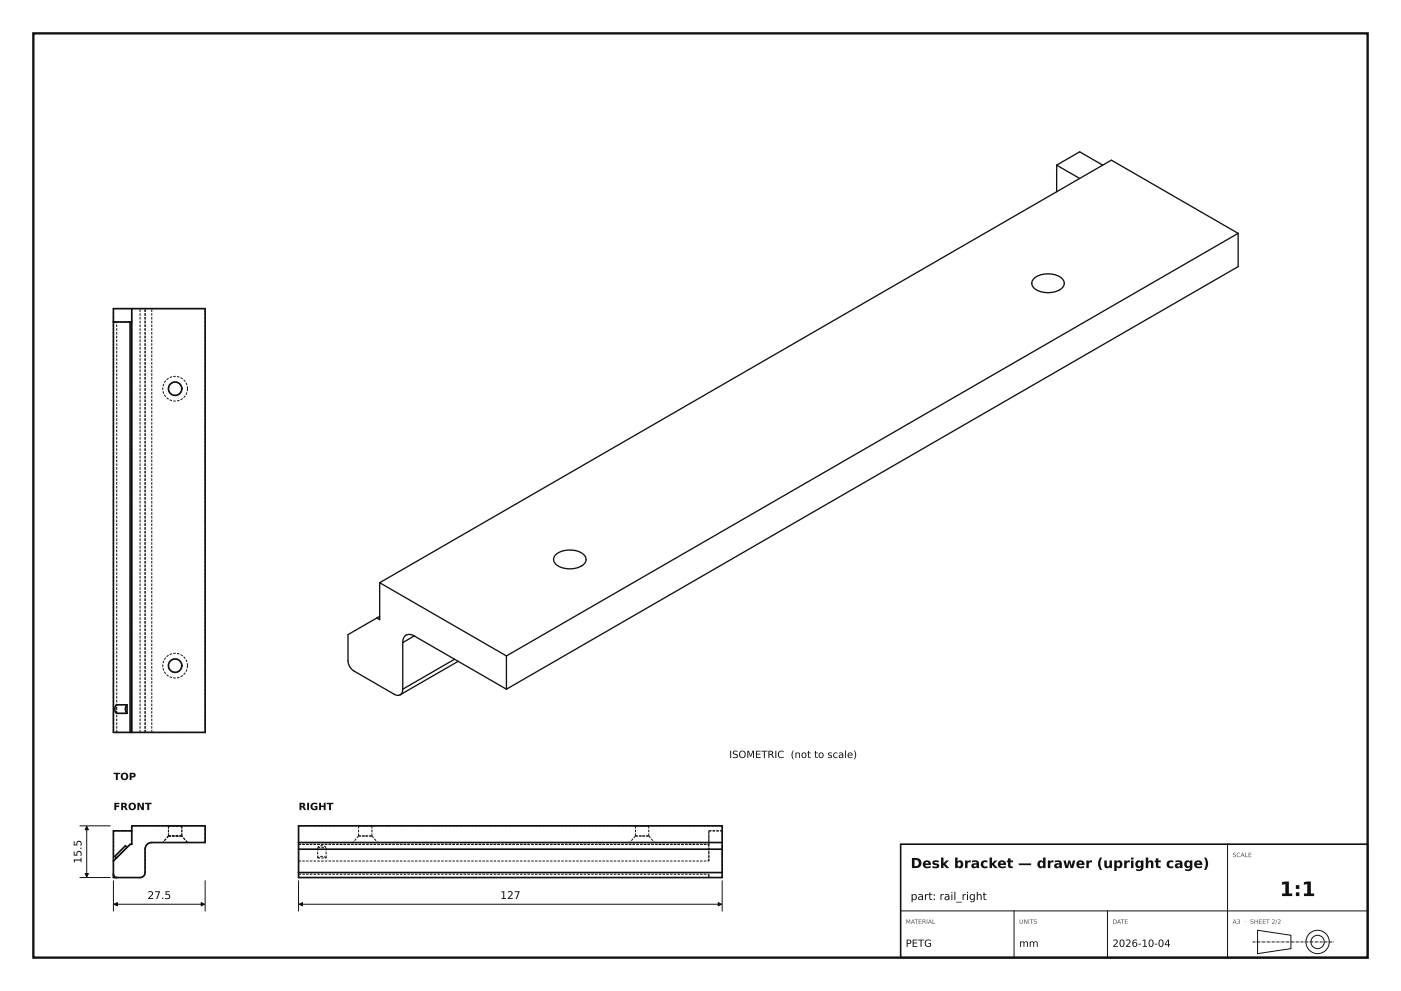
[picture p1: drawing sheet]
<svg xmlns="http://www.w3.org/2000/svg" width="420mm" height="297mm" viewBox="0 0 420 297" stroke-linecap="round" stroke-linejoin="round" font-family="sans-serif">
<path d="M10 10h400v277h-400z" fill="none" stroke="#111" stroke-width=".7" stroke-linecap="butt"/>
<path d="M270 253h140v34h-140z" fill="none" stroke="#111" stroke-width=".49"/>
<g fill="none" stroke="#111" stroke-width=".3">
<path d="M24 247.5h9M26 247.7v15.1M368 253v34M24 263h9M34 264v9M34.2 271h27.1M61.5 264v9M89.5 264v9M89.7 271h126.6M216.5 264v9M270 273h140M304 273v14"/>
<path d="M332 273v14M377 278.8l10 1.5v4l-10 1.5z"/>
<circle cx="395" cy="282.3" r="2"/>
<circle cx="395" cy="282.3" r="3.5"/>
</g>
<g fill="none" stroke="#111" stroke-width=".5">
<path d="M34 92.5h27.5v127h-27.5zM34 96.5h5.5M39 96.5v123M39.5 92.5v127M38.1 211.2h-3.2a1.87 1.87 0 0 0 0 2.6h3.2M38.1 211.2a1.87 1.87 0 0 0 0 2.6M38.1 211.2v2.6M38.1 254l-.5-.5-3.2 3.1 .5 .5M39.5 249h-5.5v14h8a1.5 1.5 0 0 0 1.5-1.5v-7a2 2 0 0 1 2-2h16v-5h-22v5.6h-.5l-5 5M89.5 252.5v2M89.5 252.5v-5h127v5M89.5 252.5h127"/>
<path d="M89.5 254.5v7M89.5 254.5h127M216.5 252.5v2M216.5 254.5v7M34 262l.4 .8 .6 .2M89.5 261.5v1.5h127v-1.5M89.5 261.5h127"/>
<circle cx="52.5" cy="116.5" r="2"/>
<circle cx="52.5" cy="199.5" r="2"/>
</g>
<g fill="none" stroke="#111" stroke-width=".3" stroke-dasharray=".7 .4" stroke-linecap="butt">
<path d="M34 96.5v-4M34 96.5h1M39 96.5h-5M39.5 96.5v-4M39.5 96.5h-.5M42 92.5h-8M42 92.5h1.5M43.5 92.5h2M45.5 92.5h16M54.5 116.5a2 2 0 0 0-2.9-1.8 2 2 0 0 0-.2 3.4 2 2 0 0 0 3.1-1.3v-.3M56.2 116.5a3.7 3.7 0 0 0-5.5-3.2 3.7 3.7 0 0 0-.2 6.3 3.7 3.7 0 0 0 5.7-2.8v-.3M54.5 199.5a2 2 0 0 0-2.9-1.8 2 2 0 0 0-.2 3.4 2 2 0 0 0 3.1-1.3v-.3"/>
<path d="M56.2 199.5a3.7 3.7 0 0 0-5.5-3.2 3.7 3.7 0 0 0-.2 6.3 3.7 3.7 0 0 0 5.7-2.8v-.3M34 219.5v-123M34.9 213.8v-2.6M35 219.5h-1M35 219.5h7M35 219.5v-123M39.5 219.5v-123M42 219.5h1.5M42 219.5v-127M43.5 219.5h2M43.5 219.5v-127M45.5 219.5h16"/>
<path d="M45.5 219.5v-127M61.5 219.5v-127M34 249h5.5M34.9 257.1l3.2-3.1M34.9 257.1l-.5-.5M38.1 254l-.5-.5M39 253.1l-5 5M39.5 247.5v1.5M39.5 253.1v-4.1M39.5 253.1h-.5M43.5 254.5a2 2 0 0 1 2-2M45.5 252.5h16"/>
<path d="M48.8 252.5h7.4M50.5 247.5h4M50.5 250.5h4M50.5 250.5v-3M50.5 250.5l-1.7 2M54.5 247.5h-4M54.5 250.5h-4M54.5 250.5v-3M56.2 252.5h-7.4M56.2 252.5l-1.7-2M61.5 247.5h-22M61.5 252.5v-5"/>
<path d="M89.5 247.5h127M89.5 247.5v5.6M89.5 253.1v5M89.5 258.1v3.9M89.5 253.1h123M89.5 252.5h127M89.5 258.1h123M95.2 257.1h2.6M95.2 257.1v-3.1M95.2 254h2.6M97.8 257.1v-3.1M97.8 257.1a1.87 1.87 0 0 0-2.6 0"/>
<path d="M97.8 254a1.87 1.87 0 0 0-2.6 0M105.8 252.5h3.7M107.5 247.5h2M107.5 250.5h2M107.5 250.5v-3M107.5 250.5l-1.7 2M109.5 247.5h2M109.5 250.5h2M109.5 252.5h3.7M111.5 247.5h-4M111.5 250.5h-4M111.5 250.5v-3"/>
<path d="M111.5 250.5l1.7 2M113.2 252.5h-7.4M188.8 252.5h3.7M190.5 247.5h2M190.5 250.5h2M190.5 250.5v-3M190.5 250.5l-1.7 2M192.5 247.5h2M192.5 250.5h2M192.5 252.5h3.7M194.5 247.5h-4M194.5 250.5h-4"/>
<path d="M194.5 250.5v-3M194.5 250.5l1.7 2M196.2 252.5h-7.4M212.5 253.1v-4.1M212.5 249h4M212.5 253.1v5M212.5 258.1v-9.1M216.5 247.5v1.5M34 263v-14M34 262l.4 .8 .6 .2M42 263h-8M42 263a1.5 1.5 0 0 0 1.5-1.5"/>
<path d="M43.5 261.5v-7M89.5 263v-1M89.5 262h123M89.5 263h123M212.5 263h4M212.5 263v-1M212.5 262v1M216.5 263v-14"/>
</g>
<g fill="none" stroke="#111" stroke-width=".4">
<path d="M316.8 49.5l6.9-4 6.9 4M316.8 49.5v8M316.8 49.5l6.9 4M371.2 69.9l-219.4 126.7M371.2 69.9l-38-21.9-219.4 126.6M371.2 69.9v10l-219.4 126.7M309.7 83.7a6.8 6.8 0 0 1 8.9 0 2.3 2.3 0 0 1-1.6 3.5 7.2 7.2 0 0 1-7.2-1 1.79 1.79 0 0 1-.1-2.5zM113.8 174.6l38 22M113.8 174.6v11.1l-.8-.5M166.4 166.5a6.8 6.8 0 0 1 8.9 0 2.3 2.3 0 0 1-1.6 3.5 7.2 7.2 0 0 1-7.2-1.1 1.79 1.79 0 0 1-.1-2.4zM113.8 184.7l-9.5 5.5 .1 8.4 .6 1.4 1.1 1.1 12.3 7.1 .8 .2 .8-.2M120.7 192.6v14"/>
<path d="M124.2 190.6a2.11 2.11 0 0 0-2.5-.2 2.11 2.11 0 0 0-1 2.2M124.2 190.6l27.6 16M124.2 190.6l-3.5 2M136.3 197.6l-15.6 9M137.4 198.2l-17.4 10M151.8 196.6v10M120.7 206.6l-.2 1-.5 .6"/>
</g>
<path d="M375.5 282.3h24.5" fill="none" stroke="#111" stroke-width=".3" stroke-dasharray=".9 .2 .1 .2" stroke-linecap="butt"/>
<g fill="#111" stroke="#111" stroke-width=".3">
<path d="M60.3 270.5l1 .5-1 .5z"/>
<path d="M34.2 271l1-.5v1z"/>
<path d="M26 247.7l.5 1h-1z"/>
<path d="M25.5 261.8h1l-.5 1z"/>
<path d="M215.3 270.5l1 .5-1 .5z"/>
<path d="M89.7 271l1-.5v1z"/>
</g>
<text font-size="6" fill="#111" x="383.6" y="268.6">1:1</text>
<text font-size="4.2" fill="#111" x="273" y="260.2">Desk bracket — drawer (upright cage)</text>
<g font-size="3.2" fill="#111">
<text x="24.4" y="258.8" transform="rotate(-90 24.4 258.8)">15.5</text>
<text x="44.2" y="269.4">27.5</text>
<text x="149.9" y="269.4">127</text>
<text x="273" y="269.7">part: rail_right</text>
</g>
<g font-size="3" fill="#111">
<text x="218.6" y="227.2">ISOMETRIC (not to scale)</text>
<text x="34" y="233.8">TOP</text>
<text x="34" y="242.8">FRONT</text>
<text x="89.5" y="242.8">RIGHT</text>
<text x="271.5" y="283.8">PETG</text>
<text x="305.5" y="283.8">mm</text>
<text x="333.5" y="283.8">2026-10-04</text>
</g>
<g font-size="1.8" fill="#555">
<text x="369.5" y="256.9">SCALE</text>
<text x="271.5" y="276.9">MATERIAL</text>
<text x="305.5" y="276.9">UNITS</text>
<text x="333.5" y="276.9">DATE</text>
<text x="369.5" y="276.9">A3 · SHEET 2/2</text>
</g>
</svg>
